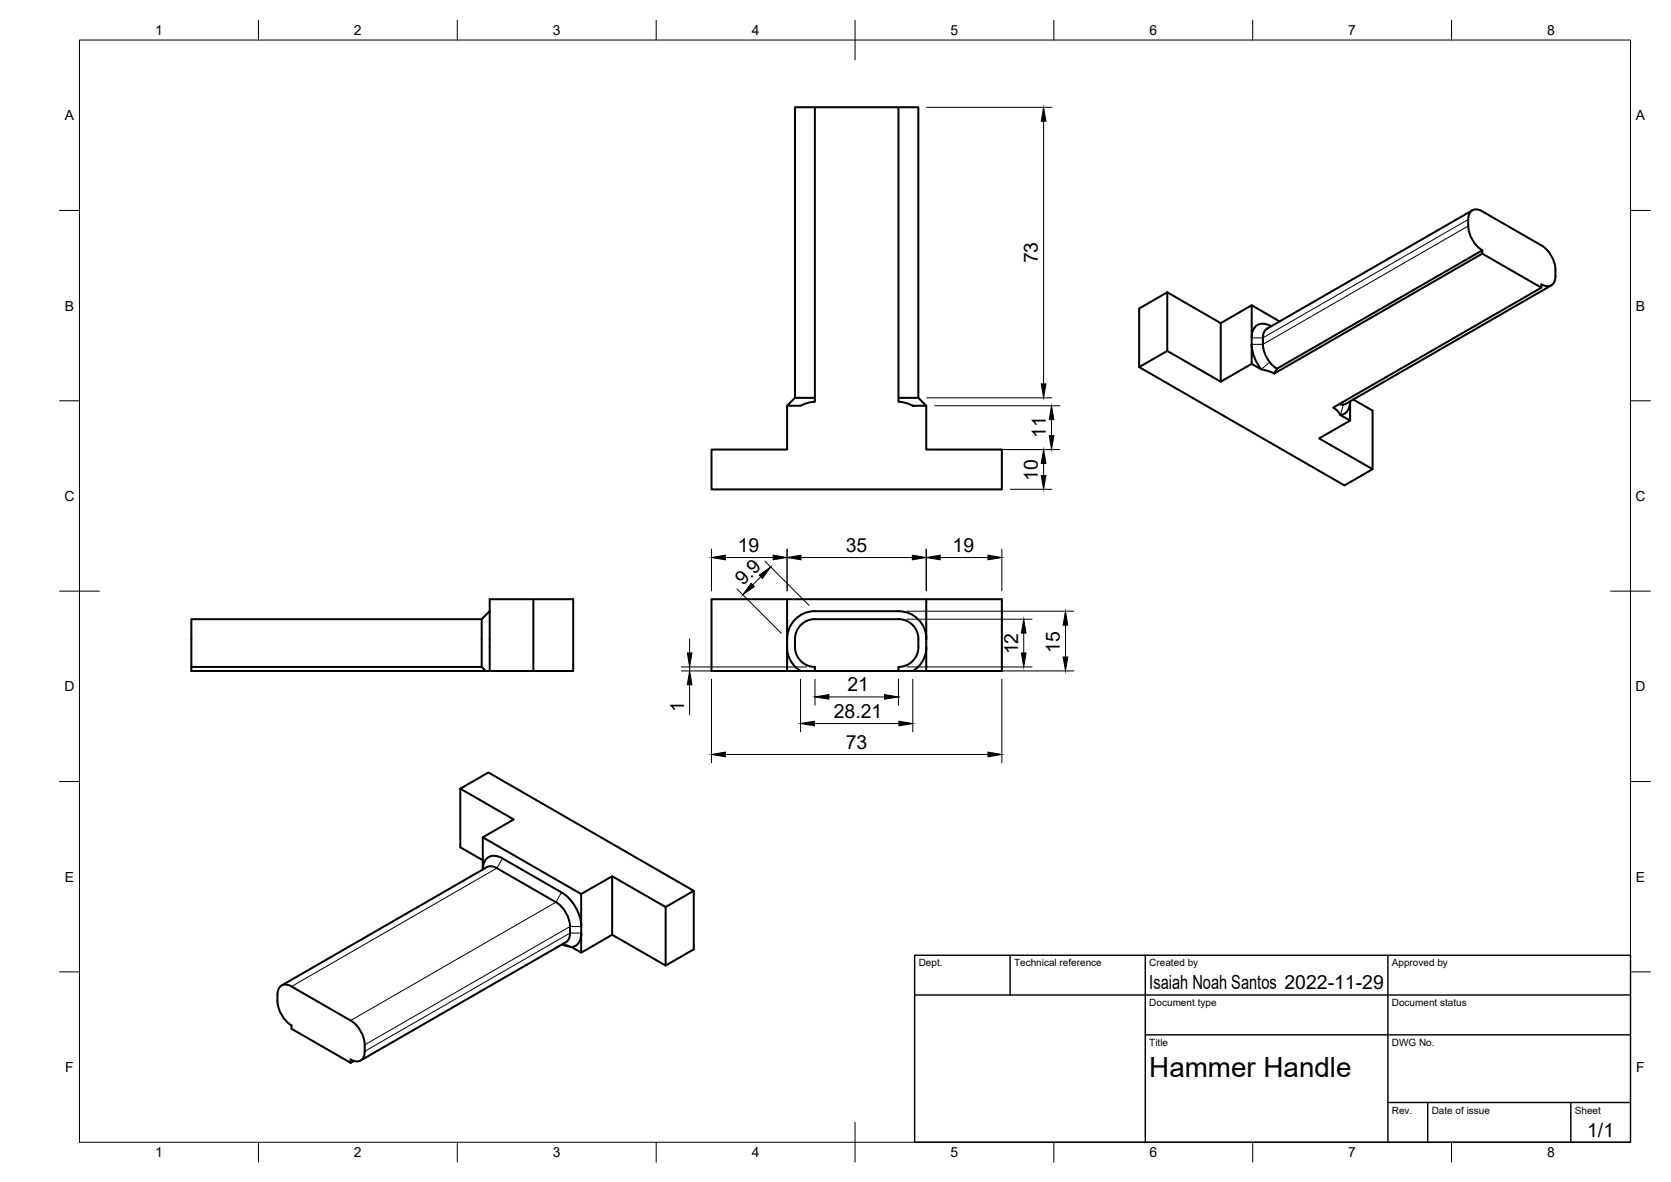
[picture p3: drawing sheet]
<svg xmlns="http://www.w3.org/2000/svg" width="420mm" height="297mm" viewBox="0 0 420 297" stroke-linecap="round" stroke-linejoin="round" font-family="sans-serif">
<!-- layer: Visible -->
<g fill="none" stroke="#000" stroke-width=".51">
<path d="M204.9 27h21v74l1.5 .2 2.1 .8h3.4v11h19v10h-73v-10h19v-11h3.4l1.7-.7 1.9-.3zM204.9 27h-5v73M225.9 27h5v73M369.2 55.2v1.6M369.2 55.1a2.16 2.16 0 0 1 1-2.2 2.16 2.16 0 0 1 2.5 .2l14.9 8.6M369.2 56.8a7.8 7.8 0 0 0 3.5 6.1M370.2 52.9l-51.6 29.7a2.42 2.42 0 0 0-1 2.3M293.5 73.5l13.4 7.7 7.8-4.5 7.1 4.1M293.5 73.5l-7.1 4v14.8M293.5 73.5v14.7M314.7 76.7v14.7M372.7 63.7v-.8l-51.6 29.8-.7 1.2"/>
<path d="M387.6 71.5v.8M387.6 61.6a8 8 0 0 1 3.5 7.8M390.1 71.7l-51.7 29.7-.8 .3-.9-.1M391.1 69.4a2.16 2.16 0 0 1-1 2.3 2.16 2.16 0 0 1-2.5-.2M204.9 100h-5l-2 2M225.9 100h5l2 2M286.4 92.3l7.1-4.1 13.4 7.7 7.8-4.5 2.4 1.4 2 .5 1.3 .6 52.3-30.2 14.9 8.6-52.4 30.1 1.1 .9 .8 1 2.4 1.4-7.8 4.5 13.4 7.7-7 4.1zM306.9 81.2v14.7M314.7 86.5a10.8 10.8 0 0 0 2.4 6.3M317.5 84.9v1.6M317.6 86.5a7.5 7.5 0 0 0 3.5 6.2M319.6 82a3 3 0 0 0-3.5-.3 3 3 0 0 0-1.4 3.2"/>
<path d="M339.5 100.9v4.8M339.5 100.8a3.1 3.1 0 0 1-2.4 3.5M340.3 100.4l4.8 2.8v14.7M121.1 155.6h-73v12M123.1 153.6l-2 2v12M134.1 150.6v18M178.9 150.6h73v18h-73zM197.9 150.6v18M232.9 150.6v18M48.1 167.6h73l1 1h-74zM122.1 168.6h22v-18h-21v18M197.9 162.6a7 7 0 0 0 3.4 6"/>
<path d="M197.9 160.6a7 7 0 0 1 7-7h21a7 7 0 0 1 7 7M230.9 160.6v2M230.9 160.6a5 5 0 0 0-5-5h-21a5 5 0 0 0-5 5 6.7 6.7 0 0 0 1.2 5.2 5 5 0 0 0 3.8 1.8v1M230.9 162.6a5 5 0 0 1-5 5v1M232.9 162.6a7 7 0 0 1-3.4 6M115.7 198.2l7.1-4.1 51.6 29.8-7 4-13.5-7.7-7.8 4.5-24.7-14.3 7.8-4.5zM115.7 198.2v14.7l5.7 3.3M121.4 210.4v8.1a3 3 0 0 1 1.5-3.1 3 3 0 0 1 3.5 .3l14.8 8.6M124.9 218.2l14.9 8.5a8.1 8.1 0 0 1 3.1 9.4l-.6 .7M124.9 218.2a2.59 2.59 0 0 0-2.5-.3l-51.6 29.8M141.2 224.3a10.9 10.9 0 0 1 5 8.5M142.3 236.8l-51.6 29.7"/>
<path d="M146.1 224.7v14.7M146.2 234.5a3.2 3.2 0 0 1-2.4 3.5M153.9 220.2v14.7M167.4 227.9v14.7M174.4 223.9v14.7l-7 4-13.5-7.7-7.8 4.5-2.4-1.4-2.4-.7M69.8 250a8.1 8.1 0 0 0 3.5 7.7v.8l14.9 8.6 .8-.5M69.8 249.9a2.16 2.16 0 0 1 1-2.2 2.16 2.16 0 0 1 2.5 .2l14.9 8.6M88.2 256.4a8.2 8.2 0 0 1 3.2 9.2 2.1 2.1 0 0 1-3.2 .7M88.2 266.3v.8"/>
</g>
<!-- layer: Visible Narrow -->
<path d="M369.2 56.8l-51.7 29.7h-2.8M369.2 55.2l-51.7 29.7h-2.8M319.3 91l-2.2 1.8M337.8 101.7l-.7 2.6M126.3 215.7l-1.4 2.5-51.6 29.7M141.2 224.3l-1.4 2.4-51.6 29.8M141.8 237.1l1.9 .9M146.1 232.8h-2.8l-51.6 29.8M146.1 234.5h-2.8l-51.6 29.7" fill="none" stroke="#000" stroke-width=".25"/>
<!-- layer: BORDER -->
<g fill="none" stroke="#000" stroke-width=".25">
<path d="M20 10.1h390v276.9h-390zM65 5.1v5M115 5.1v5M165 5.1v5M215 5.1v10M265 5.1v5M315 5.1v5M365 5.1v5M15 52.9h5M410 52.9h5M15 100.7h5M410 100.7h5"/>
<path d="M15 148.6h10M405 148.6h10M15 196.4h5M410 196.4h5M15 244.2h5M410 244.2h5M65 287v5M115 287v5M165 287v5M215 282.1v9.9M265 287v5M315 287v5"/>
<path d="M365 287v5"/>
</g>
<!-- layer: TITLEBLOCK -->
<path d="M230 240.1h180v46.9h-180zM230 250h180M254 240.1v9.9M288 240.1v46.9M349 240.1v46.9M288 260.1h122M349 277.1h61M359 277.1v9.9M395 277.1v9.9" fill="none" stroke="#000" stroke-width=".36"/>
<!-- layer: FD_Dimensions -->
<g fill="none" stroke="#000" stroke-width=".25">
<path d="M233 27h31.5M262.4 30.5v66M233 100h31.5M235 113h31.5M235 102h31.5M262.4 116.5v3M264.4 105.5v4M178.9 138v10.5M197.9 138v10.5M232.9 138v10.5M251.9 138v10.5M254 123h10.5"/>
<path d="M182.4 140.1h12M185.3 148l11.1 11.1M191.3 145l-2 2M192.3 141l11.1 11.1M201.4 140.1h28M228 153.6h42M228 155.6h31.5M236.4 140.1h12M257.4 159.1v5M267.9 157.1v8M171.3 168.6h31.5M171.3 167.6h31.5"/>
<path d="M173.4 160.6v3.5M173.4 167.6v1M173.4 172.1v7.6M178.9 170.7v21M201.3 170.7v13.2M204.9 170.7v6.5M208.4 175.1h14M225.9 170.7v6.5M228 168.6h42M228 167.6h31.5M229.5 170.7v13.2M251.9 170.7v21"/>
<path d="M182.4 189.6h66M204.8 181.8h21.2"/>
</g>
<g fill="#000" stroke="#000" stroke-width=".25">
<path d="M262.4 27l.6 3.5h-1.2zM261.8 96.5h1.2l-.6 3.5zM261.8 119.5h1.2l-.6 3.5zM262.4 113l.6 3.5h-1.2zM263.8 109.5h1.2l-.6 3.5zM264.4 102l.6 3.5h-1.2zM178.9 140.1l3.5-.6v1.2zM194.4 139.5l3.5 .6-3.5 .6zM197.9 140.1l3.5-.6v1.2zM229.4 139.5l3.5 .6-3.5 .6zM232.9 140.1l3.5-.6v1.2zM248.4 139.5l3.5 .6-3.5 .6z"/>
<path d="M188.8 146.6l.9 .8-2.9 2.1zM190.9 144.5l2.9-2-2.1 2.9zM257.4 155.6l.6 3.5h-1.2zM267.9 153.6l.6 3.5h-1.2zM172.8 164.1h1.2l-.6 3.5zM173.4 168.6l.6 3.5h-1.2zM204.9 175.1l3.5-.6v1.2zM222.4 174.5l3.5 .6-3.5 .6zM256.8 164.1h1.2l-.6 3.5zM267.3 165.1h1.2l-.6 3.5zM178.9 189.6l3.5-.6v1.2zM201.3 181.8l3.5-.6v1.2z"/>
<path d="M226 181.2l3.5 .6-3.5 .6zM248.4 189l3.5 .6-3.5 .6z"/>
</g>
<text font-size="7" x="289" y="270.6">Hammer Handle</text>
<g font-size="4.9">
<text x="260.9" y="66.2" transform="rotate(-90 260.9 66.2)">73</text>
<text x="263" y="110" transform="rotate(-90 263 110)">11</text>
<text x="260.9" y="120.8" transform="rotate(-90 260.9 120.8)">10</text>
<text x="185.5" y="138.6">19</text>
<text x="212.7" y="138.6">35</text>
<text x="239.5" y="138.6">19</text>
<text x="186.8" y="147.3" transform="rotate(-45 186.8 147.3)">9.9</text>
<text x="256" y="164.5" transform="rotate(-90 256 164.5)">12</text>
<text x="266.4" y="164" transform="rotate(-90 266.4 164)">15</text>
<text x="213.1" y="173.7">21</text>
<text x="172" y="178.8" transform="rotate(-90 172 178.8)">1</text>
<text x="209.7" y="180.4">28.21</text>
<text x="212.7" y="188.1">73</text>
<text x="289" y="248.5">Isaiah Noah Santos 2022-11-29</text>
<text x="399.1" y="285.7">1/1</text>
</g>
<g font-size="3.5">
<text x="39" y="8.8">1</text>
<text x="89" y="8.8">2</text>
<text x="139" y="8.8">3</text>
<text x="189" y="8.8">4</text>
<text x="239" y="8.8">5</text>
<text x="289" y="8.8">6</text>
<text x="339" y="8.8">7</text>
<text x="389" y="8.8">8</text>
<text x="16.3" y="30.2">A</text>
<text x="411.3" y="30.2">A</text>
<text x="16.3" y="78">B</text>
<text x="411.3" y="78">B</text>
<text x="16.2" y="125.9">C</text>
<text x="411.2" y="125.9">C</text>
<text x="16.2" y="173.7">D</text>
<text x="411.2" y="173.7">D</text>
<text x="16.3" y="221.6">E</text>
<text x="411.3" y="221.6">E</text>
<text x="16.4" y="269.4">F</text>
<text x="411.4" y="269.4">F</text>
<text x="39" y="290.8">1</text>
<text x="89" y="290.8">2</text>
<text x="139" y="290.8">3</text>
<text x="189" y="290.8">4</text>
<text x="239" y="290.8">5</text>
<text x="289" y="290.8">6</text>
<text x="339" y="290.8">7</text>
<text x="389" y="290.8">8</text>
</g>
<g font-size="2.5">
<text x="231" y="242.9">Dept.</text>
<text x="255" y="242.9">Technical reference</text>
<text x="289" y="242.9">Created by</text>
<text x="350" y="242.9">Approved by</text>
<text x="289" y="252.8">Document type</text>
<text x="350" y="252.8">Document status</text>
<text x="289" y="262.9">Title</text>
<text x="350" y="262.9">DWG No.</text>
<text x="350" y="279.9">Rev.</text>
<text x="360" y="279.9">Date of issue</text>
<text x="396" y="279.9">Sheet</text>
</g>
</svg>
